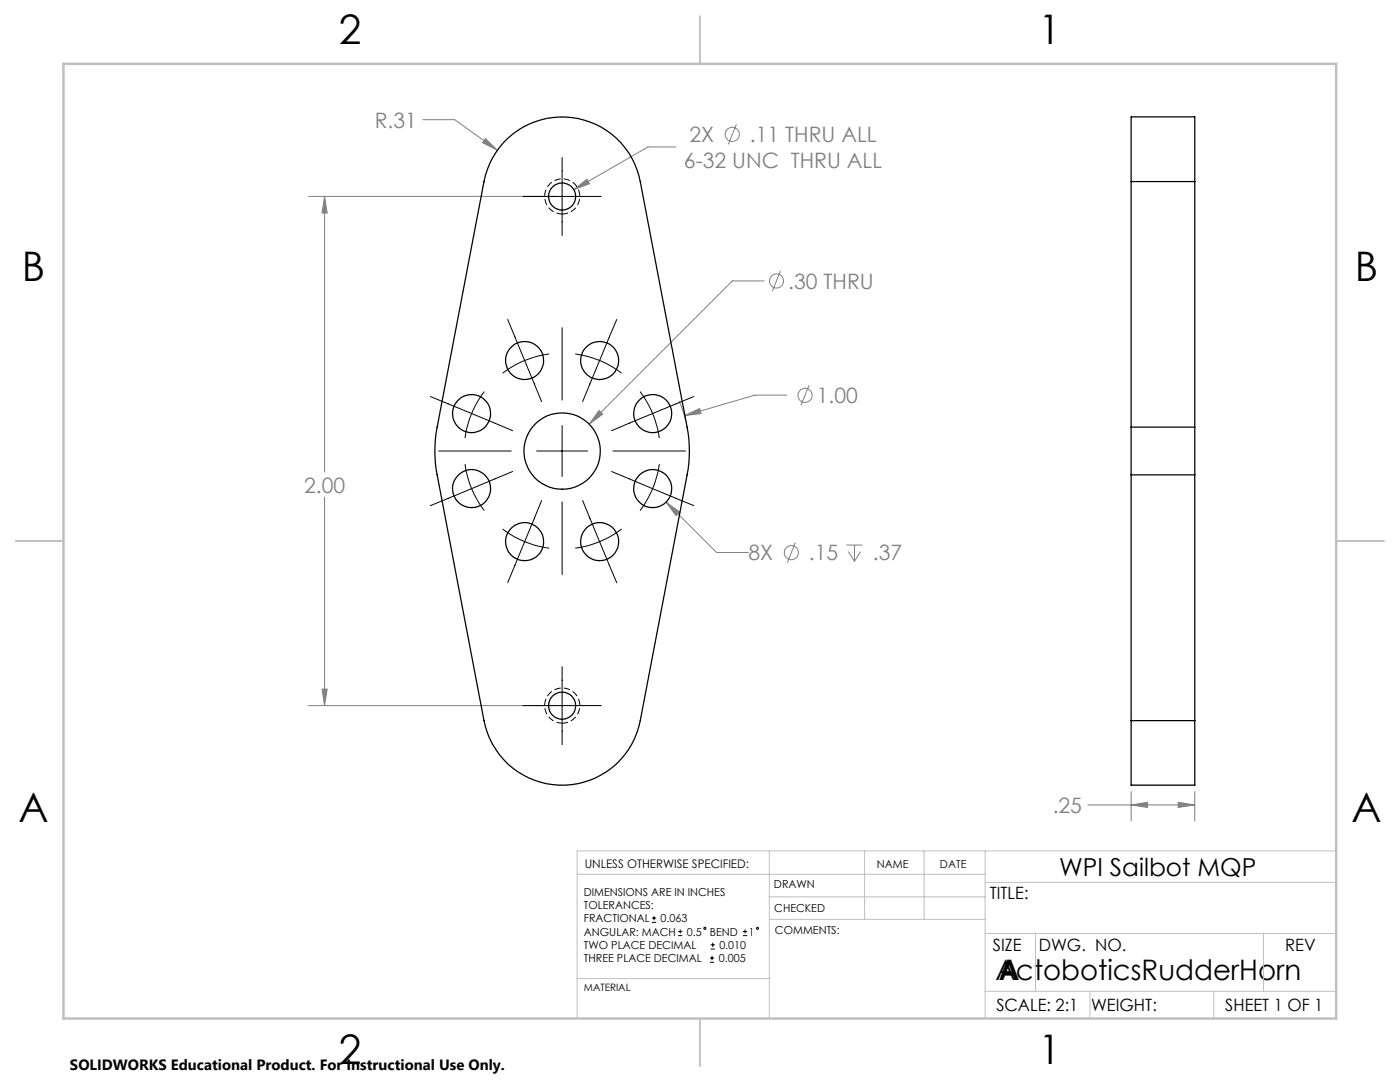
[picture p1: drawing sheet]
<svg xmlns="http://www.w3.org/2000/svg" width="279mm" height="216mm" viewBox="0 0 279 216" stroke-linecap="round" stroke-linejoin="round" font-family="sans-serif">
<g fill="none" stroke="#808080" stroke-width=".2">
<path d="M61.6 39.2h49.3M64.8 39.2v55M64.8 39.2l.5 3.3h-1zM84.4 23.9h6.3l8.6 6.1M96.9 27.7l2.4 2.3-3-1.5zM114.5 37.9l2.6-2.1 .6 .9zM134.9 29.3h-5.6l-14.8 8.6M147 24.8l-1.7 4M152.5 56.1h-6.3l-28.6 28.5M155.8 54l-1.6 4.1M135.5 80l1.4 4M157 78.8h-6.3l-14.1 4.1"/>
<path d="M161.5 76.9l-1.7 4M64.8 99.2v41.6M119.6 81.9l.7 .8-2.7 1.9zM136.6 82.9l3-1.4 .3 1zM132.9 100.2l10.1 10h6.4M132.9 100.2l2.7 2-.7 .7zM158.7 108.3l-1.6 4M168.9 108.8h3.2M169.3 110.1l1.2 1.9M170.5 108.8v3.2M171.7 110.1l-1.2 1.9M64.3 137.5h1l-.5 3.3z"/>
<path d="M61.6 140.8h49.3M225.7 157.9v5.9M238.4 157.9v5.9M217.1 160.6h21.3M225.7 160.6l3.3-.5v1zM235.1 160.1l3.3 .5-3.3 .5z"/>
<circle cx="146.2" cy="26.8" r="1.41"/>
<circle cx="155" cy="56.1" r="1.41"/>
<circle cx="160.7" cy="78.9" r="1.41"/>
<circle cx="157.9" cy="110.3" r="1.41"/>
</g>
<g fill="none" stroke="#000" stroke-width=".2">
<path d="M104.4 39.2h15.6M112.2 31.4v15.6M85.9 79.1l16.4 6.8M96.7 78.1a19.1 19.1 0 0 0-3.9 9.3M101.3 63.7l6.8 16.5M109.6 70.6a19.4 19.4 0 0 0-9.3 3.9M112.2 65.4v14.4M114.8 70.6a19.5 19.5 0 0 1 9.3 3.9M123.1 63.7l-6.8 16.5M127.7 78.1l1.7 2.7 .8 1.7M138.5 79.1l-8.3 3.4M87.6 90h14.4"/>
<path d="M92.8 92.6a20.5 20.5 0 0 0 1.3 4.9M94.1 97.5l-8.2 3.4M94.1 97.5a20.4 20.4 0 0 0 2.6 4.4M102.3 94.1l-8.2 3.4M107.1 90h10.2M108.1 99.9l-3.4 8.2M112.2 84.9v10.2M116.3 99.9l6.8 16.4M122.1 94.1l8.1 3.4M122.3 90h14.5M130.2 97.5l8.3 3.4M130.2 82.5l-8.1 3.4"/>
<path d="M130.2 97.5l-1.4 2.8-1.1 1.6M130.2 82.5a21.6 21.6 0 0 1 1.4 4.9M131.6 92.6l-.4 1.9-1 3M100.3 105.6a19.5 19.5 0 0 0 4.4 2.5M104.7 108.1l-3.4 8.2M104.7 108.1a19.4 19.4 0 0 0 4.9 1.3M112.2 100.2v14.5M124.1 105.6a19.5 19.5 0 0 1-9.3 3.8M112.2 133v15.6M104.4 140.8h15.6M130.1 184h.9M130.1 183.2h.9"/>
<path d="M130.5 182.8v.8M135.3 186.7h.9M135.3 185.9h.9M135.7 185.5v.8M141.7 192h.8M141.7 191.2h.8M141.8 189.4h.9M141.8 188.5h.9M142.1 190.7v.9M142.2 188.1v.8M148.3 186.7h.8M148.3 185.9h.8"/>
<path d="M148.7 185.5v.8"/>
<circle cx="140.7" cy="185.2" r=".22"/>
<circle cx="151.2" cy="185.2" r=".22"/>
</g>
<path d="M112.2 42.7a3.5 3.5 0 0 1-3.1-5.2 3.5 3.5 0 0 1 6.1-.2 3.5 3.5 0 0 1-2.7 5.4h-.3M112.2 144.3a3.5 3.5 0 0 1-3.1-5.2 3.5 3.5 0 0 1 6.1-.2 3.5 3.5 0 0 1-2.7 5.4h-.3" fill="none" stroke="#000" stroke-width=".2" stroke-dasharray="1.3 .6" stroke-dashoffset=".1" stroke-linecap="butt"/>
<g fill="none" stroke="#c0c0c0" stroke-width=".2">
<path d="M115.2 174.4h81.4M153.5 169.8v33.4M153.5 179h43.1M172.5 169.8v13.6M184.4 169.8v13.6M196.6 169.8v33.4M196.6 176.1h70.1M266.7 169.8h-151.5v33.4M115.2 195.3h38.4M153.6 183.4h43M196.6 197.8h70.1M196.6 186.3h70.1"/>
<path d="M206.7 186.3v11.5M217.5 197.8v5.4M242.2 197.8v5.4M252.2 186.3v11.5"/>
</g>
<path d="M139.7 3.2v9.5M3.1 107.9h9.6M266.7 107.9h9.5M139.7 203.2v9.6" fill="none" stroke="#c0c0c0" stroke-width=".25"/>
<path d="M12.7 12.7h254v190.5h-254z" fill="none" stroke="#c0c0c0" stroke-width=".5"/>
<path d="M64.8 39.2l.5 3.3h-1zM64.3 137.5h1l-.5 3.3zM136.6 82.9l3.3-.4-.3-1zM119.6 81.9l-2 2.7 2.7-1.9zM132.9 100.2l2 2.7 .7-.7zM114.5 37.9l3.2-1.2-.6-.9zM96.9 27.7l-.6 .8 3 1.5zM225.7 160.6l3.3-.5v1zM235.1 160.1l3.3 .5-3.3 .5z" fill="#808080"/>
<g fill="none" stroke="#000" stroke-width=".25">
<path d="M100.5 28.5a15.9 15.9 0 0 1 16-4.5 15.9 15.9 0 0 1 11.3 12.2l9.3 49a25 25 0 0 1 0 9.6l-9.3 49a15.9 15.9 0 0 1-15.6 12.9 15.9 15.9 0 0 1-15.6-12.9l-9.4-49a25 25 0 0 1 0-9.6l9.4-49a16.1 16.1 0 0 1 3.9-7.7zM225.7 36.2v-12.9h12.7v12.9M225.7 36.2v49M225.7 36.2h12.7M238.4 36.2v49M225.7 85.2v9.6M225.7 94.8h12.7M225.7 85.2h12.7M225.7 94.8v49M238.4 85.2v9.6M238.4 94.8v49M225.7 143.8v12.9h12.7v-12.9"/>
<path d="M225.7 143.8h12.7"/>
<circle cx="112.2" cy="39.2" r="2.71"/>
<circle cx="104.7" cy="71.9" r="3.8"/>
<circle cx="119.7" cy="71.9" r="3.8"/>
<circle cx="94.1" cy="97.5" r="3.8"/>
<circle cx="94.1" cy="82.5" r="3.8"/>
<circle cx="112.2" cy="90" r="7.6"/>
<circle cx="130.2" cy="82.5" r="3.8"/>
<circle cx="130.2" cy="97.5" r="3.8"/>
<circle cx="104.7" cy="108.1" r="3.8"/>
<circle cx="119.7" cy="108.1" r="3.8"/>
<circle cx="112.2" cy="140.8" r="2.71"/>
</g>
<g font-size="8.1">
<text x="67.6" y="8.9">2</text>
<text x="207.3" y="8.9">1</text>
<text x="4.4" y="56.2">B</text>
<text x="270.4" y="56.2">B</text>
<text x="3.7" y="164.1">A</text>
<text x="269.7" y="164.1">A</text>
<text x="67.6" y="212.4">2</text>
<text x="207.3" y="212.4">1</text>
</g>
<g font-size="5.6">
<text x="198.6" y="195.5">ActoboticsRudderHorn</text>
<text x="199.3" y="195.5">A</text>
</g>
<text font-size="4.9" x="211.4" y="174.7">WPI Sailbot MQP</text>
<g font-size="4.2" fill="#808080">
<text x="74.8" y="25.5">R.31</text>
<text x="137.6" y="28.3">2X</text>
<text x="149.7" y="28.3">.11 THRU ALL</text>
<text x="136.5" y="33.4">6-32 UNC THRU ALL</text>
<text x="157.3" y="57.6">.30 THRU</text>
<text x="163" y="80.4">1.00</text>
<text x="60.7" y="98.3">2.00</text>
<text x="149.4" y="111.8">8X</text>
<text x="161.4" y="111.8">.15</text>
<text x="174.2" y="111.8">.37</text>
<text x="210.1" y="162.2">.25</text>
</g>
<g font-size="3.4">
<text x="197.6" y="179.4">TITLE:</text>
<text x="198.2" y="189.8">SIZE</text>
<text x="207.3" y="189.8">DWG. NO.</text>
<text x="256.5" y="189.8">REV</text>
<text x="198.8" y="201.7">SCALE: 2:1</text>
<text x="217.7" y="201.8">WEIGHT:</text>
<text x="244.5" y="201.7">SHEET 1 OF 1</text>
</g>
<text font-size="3" x="14" y="213.5">SOLIDWORKS Educational Product. For Instructional Use Only.</text>
<text font-size="2.4" x="116.7" y="173.2">UNLESS OTHERWISE SPECIFIED:</text>
<g font-size="2.2">
<text x="175" y="173.2">NAME</text>
<text x="187.6" y="173.2">DATE</text>
<text x="116.5" y="178.7">DIMENSIONS ARE IN INCHES</text>
<text x="154.5" y="177.1">DRAWN</text>
<text x="116.5" y="181.4">TOLERANCES:</text>
<text x="116.5" y="184">FRACTIONAL</text>
<text x="131.8" y="184">0.063</text>
<text x="154.5" y="182">CHECKED</text>
<text x="116.5" y="192">THREE PLACE DECIMAL</text>
<text x="116.5" y="189.3">TWO PLACE DECIMAL</text>
<text x="116.5" y="186.7">ANGULAR: MACH</text>
<text x="137.1" y="186.7">0.5</text>
<text x="141.7" y="186.7">BEND</text>
<text x="143.4" y="192">0.005</text>
<text x="143.6" y="189.3">0.010</text>
<text x="149.4" y="186.7">1</text>
<text x="154.7" y="186.4">COMMENTS:</text>
</g>
<text font-size="2" x="116.5" y="197.7">MATERIAL</text>
</svg>
